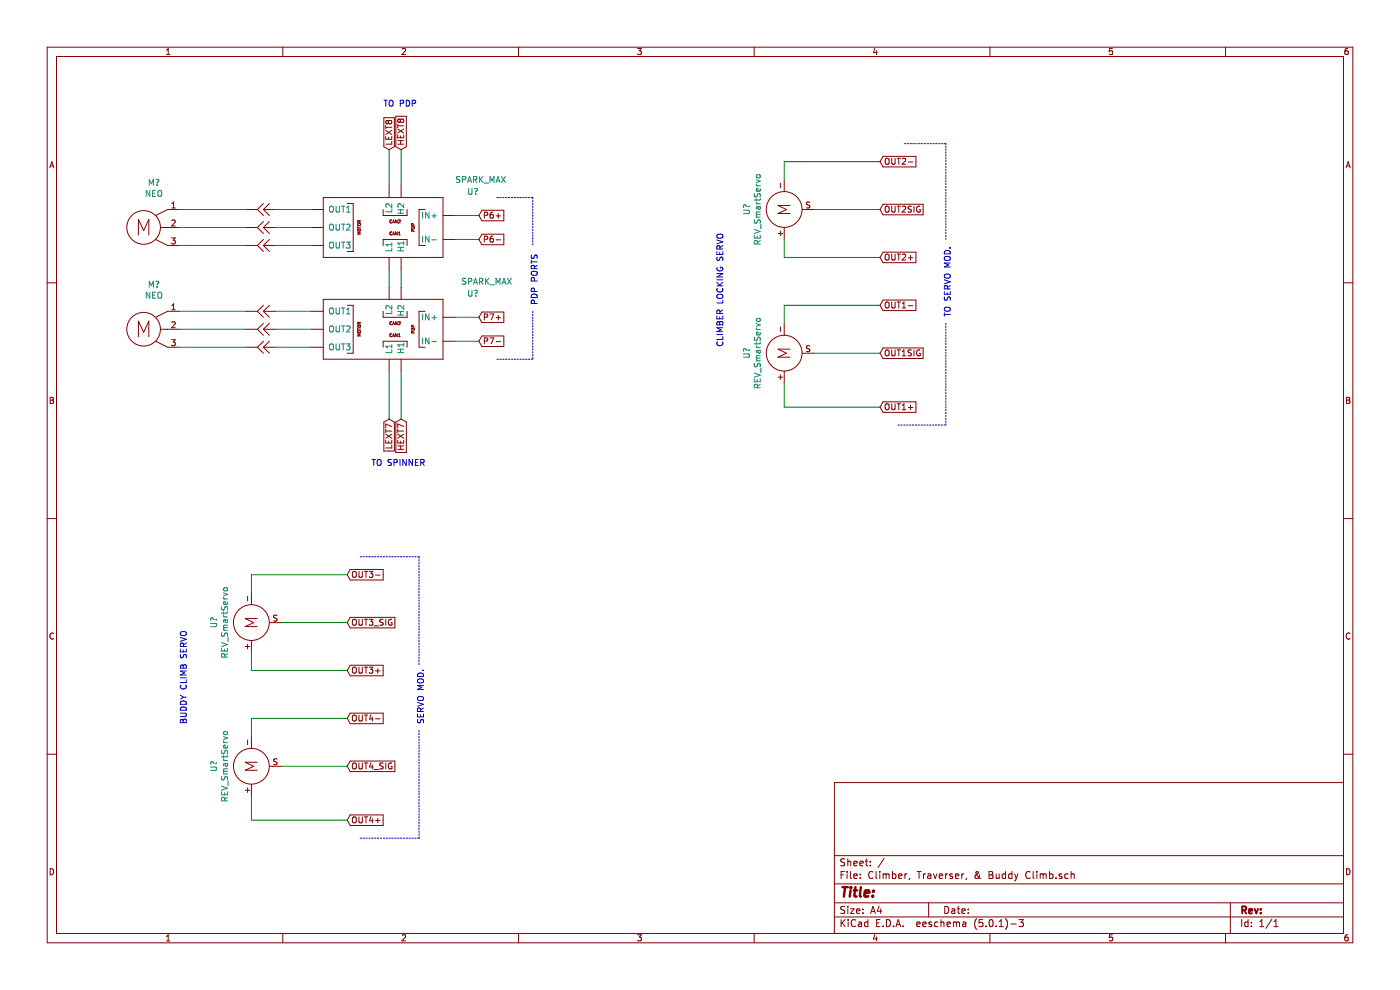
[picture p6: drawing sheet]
EESchema Schematic File Version 4
LIBS:Climber, Traverser, & Buddy Climb-cache
EELAYER 26 0
EELAYER END
$Descr A4 11693 8268
encoding utf-8
Sheet 1 1
Title ""
Date ""
Rev ""
Comp ""
Comment1 ""
Comment2 ""
Comment3 ""
Comment4 ""
$EndDescr
$Comp
L Robot_Parts:NEO M?
U 1 1
P 1200 1900
F 0 "M?" H 1286 2275 50  0000 C CNN
F 1 "NEO" H 1286 2184 50  0000 C CNN
F 2 "" H 1200 2150 50  0001 C CNN
F 3 "" H 1200 2150 50  0001 C CNN
	1    1200 1900
	1    0    0    -1  
$EndComp
$Comp
L Robot_Parts:NEO M?
U 1 1
P 1200 2750
F 0 "M?" H 1286 3125 50  0000 C CNN
F 1 "NEO" H 1286 3034 50  0000 C CNN
F 2 "" H 1200 3000 50  0001 C CNN
F 3 "" H 1200 3000 50  0001 C CNN
	1    1200 2750
	1    0    0    -1  
$EndComp
$Comp
L Robot_Parts:Extension U?
U 1 1
P 2200 1750
F 0 "U?" H 2225 1883 50  0001 C CNN
F 1 "Extension" H 2225 1884 50  0001 C CNN
F 2 "" H 2200 1950 50  0001 C CNN
F 3 "" H 2200 1950 50  0001 C CNN
	1    2200 1750
	-1   0    0    1   
$EndComp
$Comp
L Robot_Parts:SPARK_MAX U?
U 1 1
P 3200 2750
F 0 "U?" H 3900 3050 50  0000 L CNN
F 1 "SPARK_MAX" H 3850 3150 50  0000 L CNN
F 2 "" H 2900 3100 50  0001 C CNN
F 3 "" H 2900 3100 50  0001 C CNN
	1    3200 2750
	1    0    0    -1  
$EndComp
$Comp
L Robot_Parts:REV_SmartServo U?
U 1 1
P 6550 2950
F 0 "U?" H 6550 3265 50  0000 C CNN
F 1 "REV_SmartServo" H 6550 3174 50  0000 C CNN
F 2 "" H 6550 3250 50  0001 C CNN
F 3 "" H 6550 3250 50  0001 C CNN
	1    6550 2950
	0    -1   -1   0   
$EndComp
$Comp
L Robot_Parts:REV_SmartServo U?
U 1 1
P 6550 1750
F 0 "U?" H 6550 2065 50  0000 C CNN
F 1 "REV_SmartServo" H 6550 1974 50  0000 C CNN
F 2 "" H 6550 2050 50  0001 C CNN
F 3 "" H 6550 2050 50  0001 C CNN
	1    6550 1750
	0    -1   -1   0   
$EndComp
$Comp
L Robot_Parts:SPARK_MAX U?
U 1 1
P 3200 1900
F 0 "U?" H 3900 2200 50  0000 L CNN
F 1 "SPARK_MAX" H 3800 2300 50  0000 L CNN
F 2 "" H 2900 2250 50  0001 C CNN
F 3 "" H 2900 2250 50  0001 C CNN
	1    3200 1900
	1    0    0    -1  
$EndComp
$Comp
L Robot_Parts:Extension U?
U 1 1
P 2200 1900
F 0 "U?" H 2225 2033 50  0001 C CNN
F 1 "Extension" H 2225 2034 50  0001 C CNN
F 2 "" H 2200 2100 50  0001 C CNN
F 3 "" H 2200 2100 50  0001 C CNN
	1    2200 1900
	-1   0    0    1   
$EndComp
$Comp
L Robot_Parts:Extension U?
U 1 1
P 2200 2050
F 0 "U?" H 2225 2183 50  0001 C CNN
F 1 "Extension" H 2225 2184 50  0001 C CNN
F 2 "" H 2200 2250 50  0001 C CNN
F 3 "" H 2200 2250 50  0001 C CNN
	1    2200 2050
	-1   0    0    1   
$EndComp
Wire Wire Line
	1500 1750 2050 1750
Wire Wire Line
	1500 1900 2050 1900
Wire Wire Line
	1500 2050 2050 2050
Wire Wire Line
	2300 1750 2600 1750
Wire Wire Line
	2300 1900 2600 1900
Wire Wire Line
	2300 2050 2600 2050
$Comp
L Robot_Parts:Extension U?
U 1 1
P 2200 2600
F 0 "U?" H 2225 2733 50  0001 C CNN
F 1 "Extension" H 2225 2734 50  0001 C CNN
F 2 "" H 2200 2800 50  0001 C CNN
F 3 "" H 2200 2800 50  0001 C CNN
	1    2200 2600
	-1   0    0    1   
$EndComp
$Comp
L Robot_Parts:Extension U?
U 1 1
P 2200 2750
F 0 "U?" H 2225 2883 50  0001 C CNN
F 1 "Extension" H 2225 2884 50  0001 C CNN
F 2 "" H 2200 2950 50  0001 C CNN
F 3 "" H 2200 2950 50  0001 C CNN
	1    2200 2750
	-1   0    0    1   
$EndComp
$Comp
L Robot_Parts:Extension U?
U 1 1
P 2200 2900
F 0 "U?" H 2225 3033 50  0001 C CNN
F 1 "Extension" H 2225 3034 50  0001 C CNN
F 2 "" H 2200 3100 50  0001 C CNN
F 3 "" H 2200 3100 50  0001 C CNN
	1    2200 2900
	-1   0    0    1   
$EndComp
Wire Wire Line
	1500 2600 2050 2600
Wire Wire Line
	1500 2750 2050 2750
Wire Wire Line
	1500 2900 2050 2900
Wire Wire Line
	2300 2600 2600 2600
Wire Wire Line
	2300 2750 2600 2750
Wire Wire Line
	2300 2900 2600 2900
Wire Wire Line
	3250 2400 3250 2250
Wire Wire Line
	3350 2400 3350 2250
Wire Wire Line
	3800 1800 4000 1800
Wire Wire Line
	3800 2000 4000 2000
Wire Wire Line
	3800 2650 4000 2650
Wire Wire Line
	3800 2850 4000 2850
Wire Wire Line
	3250 3100 3250 3500
Wire Wire Line
	3350 3100 3350 3500
Text GLabel 3350 3500 3    50   Input ~ 0
HEXT7
Text GLabel 3250 3500 3    50   Input ~ 0
LEXT7
Text GLabel 3350 1250 1    50   Input ~ 0
HEXT8
Text GLabel 3250 1250 1    50   Input ~ 0
LEXT8
Wire Wire Line
	3250 1250 3250 1550
Wire Wire Line
	3350 1250 3350 1550
Text Notes 3100 3900 0    50   ~ 0
TO SPINNER
Text Notes 3200 900  0    50   ~ 0
TO PDP\n
Text GLabel 4000 1800 2    50   Input ~ 0
P6+
Text GLabel 4000 2000 2    50   Input ~ 0
P6-
Text GLabel 4000 2650 2    50   Input ~ 0
P7+
Text GLabel 4000 2850 2    50   Input ~ 0
P7-
Text Notes 4500 2550 1    50   ~ 0
PDP PORTS\n
Wire Notes Line
	4150 1650 4450 1650
Wire Notes Line
	4450 1650 4450 2050
Wire Notes Line
	4450 2600 4450 3000
Wire Notes Line
	4150 3000 4450 3000
Wire Wire Line
	6550 2700 6550 2550
Wire Wire Line
	6550 3200 6550 3400
Wire Wire Line
	6550 3400 7350 3400
Wire Wire Line
	6800 2950 7350 2950
Wire Wire Line
	6550 2550 7350 2550
Text GLabel 7350 3400 2    50   Input ~ 0
OUT1+
Text GLabel 7350 2950 2    50   Input ~ 0
OUT1SIG
Text GLabel 7350 2550 2    50   Input ~ 0
OUT1-
Wire Wire Line
	6550 2000 6550 2150
Wire Wire Line
	6550 2150 7350 2150
Wire Wire Line
	6550 1350 7350 1350
Wire Wire Line
	6800 1750 7350 1750
Wire Wire Line
	6550 1500 6550 1350
Text GLabel 7350 2150 2    50   Input ~ 0
OUT2+
Text GLabel 7350 1750 2    50   Input ~ 0
OUT2SIG
Text GLabel 7350 1350 2    50   Input ~ 0
OUT2-
Text Notes 7950 2650 1    50   ~ 0
TO SERVO MOD.
Wire Notes Line
	7500 3550 7900 3550
Wire Notes Line
	7900 2000 7900 1200
Wire Notes Line
	7900 1200 7550 1200
Wire Notes Line
	7900 2700 7900 3550
Text Notes 6050 2900 1    50   ~ 0
CLIMBER LOCKING SERVO\n
$Comp
L Robot_Parts:REV_SmartServo U?
U 1 1
P 2100 6400
F 0 "U?" H 2100 6715 50  0000 C CNN
F 1 "REV_SmartServo" H 2100 6624 50  0000 C CNN
F 2 "" H 2100 6700 50  0001 C CNN
F 3 "" H 2100 6700 50  0001 C CNN
	1    2100 6400
	0    -1   -1   0   
$EndComp
$Comp
L Robot_Parts:REV_SmartServo U?
U 1 1
P 2100 5200
F 0 "U?" H 2100 5515 50  0000 C CNN
F 1 "REV_SmartServo" H 2100 5424 50  0000 C CNN
F 2 "" H 2100 5500 50  0001 C CNN
F 3 "" H 2100 5500 50  0001 C CNN
	1    2100 5200
	0    -1   -1   0   
$EndComp
Wire Wire Line
	2100 6150 2100 6000
Wire Wire Line
	2100 6650 2100 6850
Wire Wire Line
	2100 6850 2900 6850
Wire Wire Line
	2350 6400 2900 6400
Wire Wire Line
	2100 6000 2900 6000
Wire Wire Line
	2100 5450 2100 5600
Wire Wire Line
	2100 5600 2900 5600
Wire Wire Line
	2100 4800 2900 4800
Wire Wire Line
	2350 5200 2900 5200
Wire Wire Line
	2100 4950 2100 4800
Text Notes 1650 6050 1    50   ~ 0
BUDDY CLIMB SERVO\n\n
Text GLabel 2900 5600 2    50   Input ~ 0
OUT3+
Text GLabel 2900 4800 2    50   Input ~ 0
OUT3-
Text GLabel 2900 5200 2    50   Input ~ 0
OUT3_SIG
Text GLabel 2900 6850 2    50   Input ~ 0
OUT4+
Text GLabel 2900 6000 2    50   Input ~ 0
OUT4-
Text GLabel 2900 6400 2    50   Input ~ 0
OUT4_SIG
Text Notes 3550 6050 1    50   ~ 0
SERVO MOD.
Wire Notes Line
	3500 5550 3500 4650
Wire Notes Line
	3500 4650 3000 4650
Wire Notes Line
	3500 6100 3500 7000
Wire Notes Line
	3500 7000 3000 7000
$EndSCHEMATC
